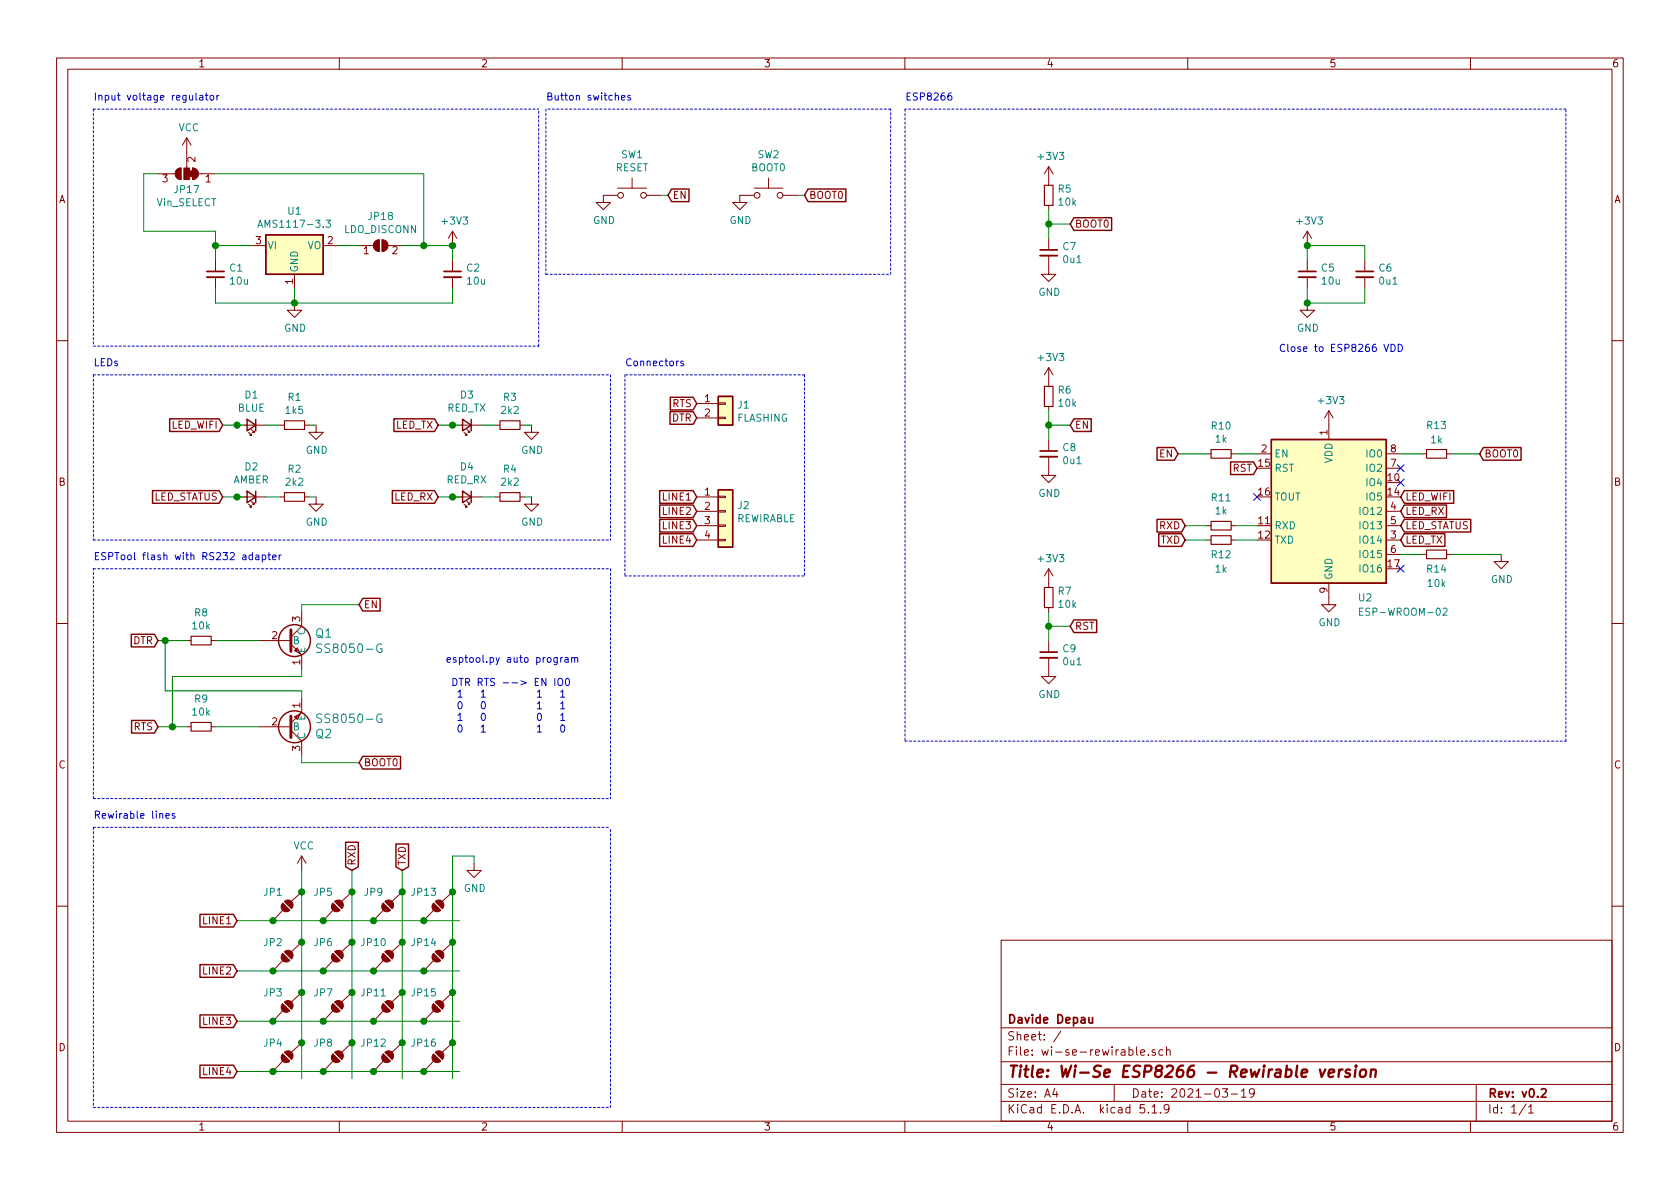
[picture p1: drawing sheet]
EESchema Schematic File Version 4
EELAYER 30 0
EELAYER END
$Descr A4 11693 8268
encoding utf-8
Sheet 1 1
Title "Wi-Se ESP8266 - Rewirable version"
Date "2021-03-19"
Rev "v0.2"
Comp "Davide Depau"
Comment1 ""
Comment2 ""
Comment3 ""
Comment4 ""
$EndDescr
$Comp
L RF_Module:ESP-WROOM-02 U2
U 1 1
P 9250 3550
F 0 "U2" H 9450 2950 50  0000 L CNN
F 1 "ESP-WROOM-02" H 9450 2850 50  0000 L CNN
F 2 "RF_Module:ESP-WROOM-02" H 9850 3000 50  0001 C CNN
F 3 "https://www.espressif.com/sites/default/files/documentation/0c-esp-wroom-02_datasheet_en.pdf" H 9300 5050 50  0001 C CNN
	1    9250 3550
	1    0    0    -1  
$EndComp
Text Notes 650  700  0    50   ~ 0
Input voltage regulator
Text GLabel 8200 3150 0    50   Input ~ 0
EN
Text Notes 3800 700  0    50   ~ 0
Button switches
Wire Notes Line
	5600 2600 4350 2600
Text GLabel 1550 2950 0    50   Input ~ 0
LED_WIFI
Wire Wire Line
	1550 2950 1650 2950
$Comp
L power:GND #PWR0109
U 1 1
P 2200 2950
F 0 "#PWR0109" H 2200 2700 50  0001 C CNN
F 1 "GND" H 2205 2777 50  0000 C CNN
F 2 "" H 2200 2950 50  0001 C CNN
F 3 "" H 2200 2950 50  0001 C CNN
	1    2200 2950
	1    0    0    -1  
$EndComp
Wire Wire Line
	2150 2950 2200 2950
$Comp
L Device:LED_Small D1
U 1 1
P 1750 2950
F 0 "D1" H 1750 2743 50  0000 C CNN
F 1 "BLUE" H 1750 2834 50  0000 C CNN
F 2 "LED_SMD:LED_0603_1608Metric_Pad1.05x0.95mm_HandSolder" V 1750 2950 50  0001 C CNN
F 3 "~" V 1750 2950 50  0001 C CNN
	1    1750 2950
	-1   0    0    1   
$EndComp
$Comp
L Device:R_Small R1
U 1 1
P 2050 2950
F 0 "R1" V 1854 2950 50  0000 C CNN
F 1 "1k5" V 1945 2950 50  0000 C CNN
F 2 "Resistor_SMD:R_0402_1005Metric" H 2050 2950 50  0001 C CNN
F 3 "~" H 2050 2950 50  0001 C CNN
F 4 "C25867" H 2050 2950 50  0001 C CNN "LCSC Part"
	1    2050 2950
	0    1    1    0   
$EndComp
Connection ~ 1650 2950
Wire Wire Line
	1650 2950 1700 2950
Wire Wire Line
	1850 2950 1950 2950
Text GLabel 1550 3450 0    50   Input ~ 0
LED_STATUS
Wire Wire Line
	1550 3450 1650 3450
$Comp
L power:GND #PWR0110
U 1 1
P 2200 3450
F 0 "#PWR0110" H 2200 3200 50  0001 C CNN
F 1 "GND" H 2205 3277 50  0000 C CNN
F 2 "" H 2200 3450 50  0001 C CNN
F 3 "" H 2200 3450 50  0001 C CNN
	1    2200 3450
	1    0    0    -1  
$EndComp
$Comp
L Device:LED_Small D2
U 1 1
P 1750 3450
F 0 "D2" H 1750 3243 50  0000 C CNN
F 1 "AMBER" H 1750 3334 50  0000 C CNN
F 2 "LED_SMD:LED_0603_1608Metric_Pad1.05x0.95mm_HandSolder" V 1750 3450 50  0001 C CNN
F 3 "~" V 1750 3450 50  0001 C CNN
	1    1750 3450
	-1   0    0    1   
$EndComp
$Comp
L Device:R_Small R2
U 1 1
P 2050 3450
F 0 "R2" V 1854 3450 50  0000 C CNN
F 1 "2k2" V 1945 3450 50  0000 C CNN
F 2 "Resistor_SMD:R_0402_1005Metric" H 2050 3450 50  0001 C CNN
F 3 "~" H 2050 3450 50  0001 C CNN
F 4 "C25879" H 2050 3450 50  0001 C CNN "LCSC Part"
	1    2050 3450
	0    1    1    0   
$EndComp
Connection ~ 1650 3450
Wire Wire Line
	1650 3450 1700 3450
Wire Wire Line
	1850 3450 1950 3450
Text GLabel 3050 2950 0    50   Input ~ 0
LED_TX
Wire Wire Line
	3050 2950 3150 2950
$Comp
L power:GND #PWR0111
U 1 1
P 3700 2950
F 0 "#PWR0111" H 3700 2700 50  0001 C CNN
F 1 "GND" H 3705 2777 50  0000 C CNN
F 2 "" H 3700 2950 50  0001 C CNN
F 3 "" H 3700 2950 50  0001 C CNN
	1    3700 2950
	1    0    0    -1  
$EndComp
Wire Wire Line
	3650 2950 3700 2950
$Comp
L Device:LED_Small D3
U 1 1
P 3250 2950
F 0 "D3" H 3250 2743 50  0000 C CNN
F 1 "RED_TX" H 3250 2834 50  0000 C CNN
F 2 "LED_SMD:LED_0603_1608Metric_Pad1.05x0.95mm_HandSolder" V 3250 2950 50  0001 C CNN
F 3 "~" V 3250 2950 50  0001 C CNN
	1    3250 2950
	-1   0    0    1   
$EndComp
$Comp
L Device:R_Small R3
U 1 1
P 3550 2950
F 0 "R3" V 3354 2950 50  0000 C CNN
F 1 "2k2" V 3445 2950 50  0000 C CNN
F 2 "Resistor_SMD:R_0402_1005Metric" H 3550 2950 50  0001 C CNN
F 3 "~" H 3550 2950 50  0001 C CNN
F 4 "C25879" H 3550 2950 50  0001 C CNN "LCSC Part"
	1    3550 2950
	0    1    1    0   
$EndComp
Connection ~ 3150 2950
Wire Wire Line
	3150 2950 3200 2950
Wire Wire Line
	3350 2950 3450 2950
Text GLabel 3050 3450 0    50   Input ~ 0
LED_RX
Wire Wire Line
	3050 3450 3150 3450
$Comp
L power:GND #PWR0112
U 1 1
P 3700 3450
F 0 "#PWR0112" H 3700 3200 50  0001 C CNN
F 1 "GND" H 3705 3277 50  0000 C CNN
F 2 "" H 3700 3450 50  0001 C CNN
F 3 "" H 3700 3450 50  0001 C CNN
	1    3700 3450
	1    0    0    -1  
$EndComp
Wire Wire Line
	3650 3450 3700 3450
$Comp
L Device:LED_Small D4
U 1 1
P 3250 3450
F 0 "D4" H 3250 3243 50  0000 C CNN
F 1 "RED_RX" H 3250 3334 50  0000 C CNN
F 2 "LED_SMD:LED_0603_1608Metric_Pad1.05x0.95mm_HandSolder" V 3250 3450 50  0001 C CNN
F 3 "~" V 3250 3450 50  0001 C CNN
	1    3250 3450
	-1   0    0    1   
$EndComp
$Comp
L Device:R_Small R4
U 1 1
P 3550 3450
F 0 "R4" V 3354 3450 50  0000 C CNN
F 1 "2k2" V 3445 3450 50  0000 C CNN
F 2 "Resistor_SMD:R_0402_1005Metric" H 3550 3450 50  0001 C CNN
F 3 "~" H 3550 3450 50  0001 C CNN
F 4 "C25879" H 3550 3450 50  0001 C CNN "LCSC Part"
	1    3550 3450
	0    1    1    0   
$EndComp
Connection ~ 3150 3450
Wire Wire Line
	3150 3450 3200 3450
Wire Wire Line
	3350 3450 3450 3450
Wire Notes Line
	650  2600 650  3750
Text Notes 650  2550 0    50   ~ 0
LEDs
Text GLabel 9750 3450 2    50   Input ~ 0
LED_WIFI
Text GLabel 9750 3650 2    50   Input ~ 0
LED_STATUS
NoConn ~ 9750 3350
NoConn ~ 8750 3450
$Comp
L power:GND #PWR0113
U 1 1
P 9250 4150
F 0 "#PWR0113" H 9250 3900 50  0001 C CNN
F 1 "GND" H 9255 3977 50  0000 C CNN
F 2 "" H 9250 4150 50  0001 C CNN
F 3 "" H 9250 4150 50  0001 C CNN
	1    9250 4150
	1    0    0    -1  
$EndComp
NoConn ~ 9750 3250
NoConn ~ 9750 3950
Text GLabel 8250 3750 0    50   Input ~ 0
TXD
Text GLabel 8250 3650 0    50   Input ~ 0
RXD
$Comp
L power:+3V3 #PWR0114
U 1 1
P 9250 2950
F 0 "#PWR0114" H 9250 2800 50  0001 C CNN
F 1 "+3V3" H 9265 3123 50  0000 C CNN
F 2 "" H 9250 2950 50  0001 C CNN
F 3 "" H 9250 2950 50  0001 C CNN
	1    9250 2950
	1    0    0    -1  
$EndComp
Connection ~ 9100 1700
$Comp
L power:+3V3 #PWR0115
U 1 1
P 9100 1700
F 0 "#PWR0115" H 9100 1550 50  0001 C CNN
F 1 "+3V3" H 9115 1873 50  0000 C CNN
F 2 "" H 9100 1700 50  0001 C CNN
F 3 "" H 9100 1700 50  0001 C CNN
	1    9100 1700
	1    0    0    -1  
$EndComp
$Comp
L power:GND #PWR0116
U 1 1
P 9100 2100
F 0 "#PWR0116" H 9100 1850 50  0001 C CNN
F 1 "GND" H 9105 1927 50  0000 C CNN
F 2 "" H 9100 2100 50  0001 C CNN
F 3 "" H 9100 2100 50  0001 C CNN
	1    9100 2100
	1    0    0    -1  
$EndComp
Wire Wire Line
	9500 2000 9500 2100
Wire Wire Line
	9100 1800 9100 1700
Wire Wire Line
	9500 1700 9500 1800
Wire Wire Line
	9100 1700 9500 1700
$Comp
L Device:C_Small C5
U 1 1
P 9100 1900
F 0 "C5" H 9192 1946 50  0000 L CNN
F 1 "10u" H 9192 1855 50  0000 L CNN
F 2 "Capacitor_SMD:C_1206_3216Metric" H 9100 1900 50  0001 C CNN
F 3 "~" H 9100 1900 50  0001 C CNN
F 4 "C13585" H 9100 1900 50  0001 C CNN "LCSC Part"
	1    9100 1900
	1    0    0    -1  
$EndComp
$Comp
L Device:C_Small C6
U 1 1
P 9500 1900
F 0 "C6" H 9592 1946 50  0000 L CNN
F 1 "0u1" H 9592 1855 50  0000 L CNN
F 2 "Capacitor_SMD:C_0603_1608Metric" H 9500 1900 50  0001 C CNN
F 3 "~" H 9500 1900 50  0001 C CNN
F 4 "C14663" H 9500 1900 50  0001 C CNN "LCSC Part"
	1    9500 1900
	1    0    0    -1  
$EndComp
Wire Notes Line
	6300 750  6300 5150
Wire Notes Line
	6300 5150 10900 5150
Wire Notes Line
	10900 5150 10900 750 
Wire Notes Line
	10900 750  6300 750 
Text Notes 6300 700  0    50   ~ 0
ESP8266
Wire Wire Line
	9100 2000 9100 2100
Wire Wire Line
	9100 2100 9500 2100
Connection ~ 9100 2100
Text GLabel 10300 3150 2    50   Input ~ 0
BOOT0
Text GLabel 8750 3250 0    50   Input ~ 0
RST
$Comp
L Device:R_Small R5
U 1 1
P 7300 1350
F 0 "R5" H 7359 1396 50  0000 L CNN
F 1 "10k" H 7359 1305 50  0000 L CNN
F 2 "Resistor_SMD:R_0402_1005Metric" H 7300 1350 50  0001 C CNN
F 3 "~" H 7300 1350 50  0001 C CNN
F 4 "C25744" H 7300 1350 50  0001 C CNN "LCSC Part"
	1    7300 1350
	1    0    0    -1  
$EndComp
$Comp
L Device:R_Small R6
U 1 1
P 7300 2750
F 0 "R6" H 7359 2796 50  0000 L CNN
F 1 "10k" H 7359 2705 50  0000 L CNN
F 2 "Resistor_SMD:R_0402_1005Metric" H 7300 2750 50  0001 C CNN
F 3 "~" H 7300 2750 50  0001 C CNN
F 4 "C25744" H 7300 2750 50  0001 C CNN "LCSC Part"
	1    7300 2750
	1    0    0    -1  
$EndComp
$Comp
L Device:R_Small R7
U 1 1
P 7300 4150
F 0 "R7" H 7359 4196 50  0000 L CNN
F 1 "10k" H 7359 4105 50  0000 L CNN
F 2 "Resistor_SMD:R_0402_1005Metric" H 7300 4150 50  0001 C CNN
F 3 "~" H 7300 4150 50  0001 C CNN
F 4 "C25744" H 7300 4150 50  0001 C CNN "LCSC Part"
	1    7300 4150
	1    0    0    -1  
$EndComp
$Comp
L power:+3V3 #PWR0105
U 1 1
P 7300 1250
F 0 "#PWR0105" H 7300 1100 50  0001 C CNN
F 1 "+3V3" H 7315 1423 50  0000 C CNN
F 2 "" H 7300 1250 50  0001 C CNN
F 3 "" H 7300 1250 50  0001 C CNN
	1    7300 1250
	1    0    0    -1  
$EndComp
$Comp
L power:+3V3 #PWR0117
U 1 1
P 7300 2650
F 0 "#PWR0117" H 7300 2500 50  0001 C CNN
F 1 "+3V3" H 7315 2823 50  0000 C CNN
F 2 "" H 7300 2650 50  0001 C CNN
F 3 "" H 7300 2650 50  0001 C CNN
	1    7300 2650
	1    0    0    -1  
$EndComp
$Comp
L power:+3V3 #PWR0118
U 1 1
P 7300 4050
F 0 "#PWR0118" H 7300 3900 50  0001 C CNN
F 1 "+3V3" H 7315 4223 50  0000 C CNN
F 2 "" H 7300 4050 50  0001 C CNN
F 3 "" H 7300 4050 50  0001 C CNN
	1    7300 4050
	1    0    0    -1  
$EndComp
Text GLabel 7450 1550 2    50   Input ~ 0
BOOT0
Text GLabel 7450 2950 2    50   Input ~ 0
EN
Text GLabel 7450 4350 2    50   Input ~ 0
RST
$Comp
L Device:C_Small C7
U 1 1
P 7300 1750
F 0 "C7" H 7392 1796 50  0000 L CNN
F 1 "0u1" H 7392 1705 50  0000 L CNN
F 2 "Capacitor_SMD:C_0402_1005Metric" H 7300 1750 50  0001 C CNN
F 3 "~" H 7300 1750 50  0001 C CNN
F 4 "C1525" H 7300 1750 50  0001 C CNN "LCSC Part"
	1    7300 1750
	1    0    0    -1  
$EndComp
$Comp
L Device:C_Small C8
U 1 1
P 7300 3150
F 0 "C8" H 7392 3196 50  0000 L CNN
F 1 "0u1" H 7392 3105 50  0000 L CNN
F 2 "Capacitor_SMD:C_0402_1005Metric" H 7300 3150 50  0001 C CNN
F 3 "~" H 7300 3150 50  0001 C CNN
F 4 "C1525" H 7300 3150 50  0001 C CNN "LCSC Part"
	1    7300 3150
	1    0    0    -1  
$EndComp
$Comp
L Device:C_Small C9
U 1 1
P 7300 4550
F 0 "C9" H 7392 4596 50  0000 L CNN
F 1 "0u1" H 7392 4505 50  0000 L CNN
F 2 "Capacitor_SMD:C_0402_1005Metric" H 7300 4550 50  0001 C CNN
F 3 "~" H 7300 4550 50  0001 C CNN
F 4 "C1525" H 7300 4550 50  0001 C CNN "LCSC Part"
	1    7300 4550
	1    0    0    -1  
$EndComp
Wire Wire Line
	7300 1450 7300 1550
Wire Wire Line
	7300 1550 7450 1550
Wire Wire Line
	7300 1650 7300 1550
Connection ~ 7300 1550
$Comp
L power:GND #PWR0119
U 1 1
P 7300 1850
F 0 "#PWR0119" H 7300 1600 50  0001 C CNN
F 1 "GND" H 7305 1677 50  0000 C CNN
F 2 "" H 7300 1850 50  0001 C CNN
F 3 "" H 7300 1850 50  0001 C CNN
	1    7300 1850
	1    0    0    -1  
$EndComp
$Comp
L power:GND #PWR0120
U 1 1
P 7300 3250
F 0 "#PWR0120" H 7300 3000 50  0001 C CNN
F 1 "GND" H 7305 3077 50  0000 C CNN
F 2 "" H 7300 3250 50  0001 C CNN
F 3 "" H 7300 3250 50  0001 C CNN
	1    7300 3250
	1    0    0    -1  
$EndComp
$Comp
L power:GND #PWR0121
U 1 1
P 7300 4650
F 0 "#PWR0121" H 7300 4400 50  0001 C CNN
F 1 "GND" H 7305 4477 50  0000 C CNN
F 2 "" H 7300 4650 50  0001 C CNN
F 3 "" H 7300 4650 50  0001 C CNN
	1    7300 4650
	1    0    0    -1  
$EndComp
Wire Wire Line
	7300 4250 7300 4350
Wire Wire Line
	7300 4350 7450 4350
Connection ~ 7300 4350
Wire Wire Line
	7300 4350 7300 4450
Wire Wire Line
	7300 2850 7300 2950
Wire Wire Line
	7300 2950 7450 2950
Connection ~ 7300 2950
Wire Wire Line
	7300 2950 7300 3050
Wire Wire Line
	2150 3450 2200 3450
Text Notes 4350 2550 0    50   ~ 0
Connectors
$Comp
L Device:R_Small R11
U 1 1
P 8500 3650
F 0 "R11" V 8304 3650 50  0000 C CNN
F 1 "1k" V 8395 3650 50  0000 C CNN
F 2 "Resistor_SMD:R_0402_1005Metric" H 8500 3650 50  0001 C CNN
F 3 "~" H 8500 3650 50  0001 C CNN
F 4 "C11702" H 8500 3650 50  0001 C CNN "LCSC Part"
	1    8500 3650
	0    1    1    0   
$EndComp
$Comp
L Device:R_Small R12
U 1 1
P 8500 3750
F 0 "R12" V 8600 3750 50  0000 C CNN
F 1 "1k" V 8700 3750 50  0000 C CNN
F 2 "Resistor_SMD:R_0402_1005Metric" H 8500 3750 50  0001 C CNN
F 3 "~" H 8500 3750 50  0001 C CNN
F 4 "C11702" H 8500 3750 50  0001 C CNN "LCSC Part"
	1    8500 3750
	0    1    1    0   
$EndComp
Wire Wire Line
	8250 3650 8400 3650
Wire Wire Line
	8250 3750 8400 3750
Wire Wire Line
	8600 3650 8750 3650
Wire Wire Line
	8600 3750 8750 3750
$Comp
L Device:R_Small R10
U 1 1
P 8500 3150
F 0 "R10" V 8304 3150 50  0000 C CNN
F 1 "1k" V 8395 3150 50  0000 C CNN
F 2 "Resistor_SMD:R_0402_1005Metric" H 8500 3150 50  0001 C CNN
F 3 "~" H 8500 3150 50  0001 C CNN
F 4 "C11702" H 8500 3150 50  0001 C CNN "LCSC Part"
	1    8500 3150
	0    1    1    0   
$EndComp
Wire Wire Line
	8200 3150 8400 3150
Wire Wire Line
	8600 3150 8750 3150
$Comp
L Device:R_Small R13
U 1 1
P 10000 3150
F 0 "R13" V 9800 3150 50  0000 C CNN
F 1 "1k" V 9900 3150 50  0000 C CNN
F 2 "Resistor_SMD:R_0402_1005Metric" H 10000 3150 50  0001 C CNN
F 3 "~" H 10000 3150 50  0001 C CNN
F 4 "C11702" H 10000 3150 50  0001 C CNN "LCSC Part"
	1    10000 3150
	0    1    1    0   
$EndComp
Wire Wire Line
	9750 3150 9900 3150
Wire Wire Line
	10100 3150 10300 3150
$Comp
L Connector_Generic:Conn_01x04 J2
U 1 1
P 5050 3550
F 0 "J2" H 5130 3592 50  0000 L CNN
F 1 "REWIRABLE" H 5130 3501 50  0000 L CNN
F 2 "Connector_PinSocket_2.54mm:PinSocket_1x04_P2.54mm_Vertical" H 5050 3550 50  0001 C CNN
F 3 "~" H 5050 3550 50  0001 C CNN
	1    5050 3550
	1    0    0    -1  
$EndComp
Text GLabel 4850 2900 0    50   Input ~ 0
DTR
Wire Notes Line
	4350 4000 5600 4000
Wire Notes Line
	4350 2600 4350 4000
Wire Notes Line
	5600 2600 5600 4000
Text GLabel 1100 4450 0    50   Input ~ 0
DTR
Text GLabel 1100 5050 0    50   Input ~ 0
RTS
$Comp
L Device:R_Small R8
U 1 1
P 1400 4450
F 0 "R8" V 1204 4450 50  0000 C CNN
F 1 "10k" V 1295 4450 50  0000 C CNN
F 2 "Resistor_SMD:R_0402_1005Metric" H 1400 4450 50  0001 C CNN
F 3 "~" H 1400 4450 50  0001 C CNN
F 4 "C25744" H 1400 4450 50  0001 C CNN "LCSC Part"
	1    1400 4450
	0    1    1    0   
$EndComp
$Comp
L Device:R_Small R9
U 1 1
P 1400 5050
F 0 "R9" V 1204 5050 50  0000 C CNN
F 1 "10k" V 1295 5050 50  0000 C CNN
F 2 "Resistor_SMD:R_0402_1005Metric" H 1400 5050 50  0001 C CNN
F 3 "~" H 1400 5050 50  0001 C CNN
F 4 "C25744" H 1400 5050 50  0001 C CNN "LCSC Part"
	1    1400 5050
	0    1    1    0   
$EndComp
$Comp
L SS8050-G:SS8050-G Q1
U 1 1
P 2000 4450
F 0 "Q1" H 2191 4503 60  0000 L CNN
F 1 "SS8050-G" H 2191 4397 60  0000 L CNN
F 2 "SS8050-G:SS8050-G" H 2250 4350 60  0001 L CNN
F 3 "" H 1900 4450 60  0000 C CNN
F 4 "C2150" H 2000 4450 50  0001 C CNN "LCSC Part"
	1    2000 4450
	1    0    0    -1  
$EndComp
Wire Wire Line
	1100 5050 1200 5050
Wire Wire Line
	1200 5050 1200 4700
Wire Wire Line
	1200 4700 2100 4700
Wire Wire Line
	2100 4700 2100 4650
Connection ~ 1200 5050
Wire Wire Line
	1200 5050 1300 5050
Wire Wire Line
	1100 4450 1150 4450
Wire Wire Line
	1150 4450 1150 4800
Wire Wire Line
	1150 4800 2100 4800
Wire Wire Line
	2100 4800 2100 4850
Connection ~ 1150 4450
Wire Wire Line
	1150 4450 1300 4450
Wire Wire Line
	1500 4450 1800 4450
Wire Wire Line
	1500 5050 1800 5050
Wire Wire Line
	2100 4250 2100 4200
Wire Wire Line
	2100 4200 2500 4200
Wire Wire Line
	2100 5250 2100 5300
Wire Wire Line
	2100 5300 2500 5300
Text GLabel 2500 4200 2    50   Input ~ 0
EN
Text GLabel 2500 5300 2    50   Input ~ 0
BOOT0
Text Notes 650  3900 0    50   ~ 0
ESPTool flash with RS232 adapter
Wire Notes Line
	650  5550 650  3950
Text Notes 3100 5100 0    50   ~ 0
esptool.py auto program\n\n DTR RTS --> EN IO0\n  1   1         1   1\n  0   0         1   1\n  1   0         0   1\n  0   1         1   0
Wire Notes Line
	4250 3950 4250 5550
Wire Notes Line
	650  3950 4250 3950
Wire Notes Line
	650  5550 4250 5550
Wire Notes Line
	4250 2600 4250 3750
Wire Notes Line
	650  3750 4250 3750
Wire Notes Line
	650  2600 4250 2600
Text Notes 8900 2450 0    50   ~ 0
Close to ESP8266 VDD
Text GLabel 9750 3750 2    50   Input ~ 0
LED_TX
Text GLabel 9750 3550 2    50   Input ~ 0
LED_RX
$Comp
L SS8050-G:SS8050-G Q2
U 1 1
P 2000 5050
F 0 "Q2" H 2191 5103 60  0000 L CNN
F 1 "SS8050-G" H 2191 4997 60  0000 L CNN
F 2 "SS8050-G:SS8050-G" H 2250 4950 60  0001 L CNN
F 3 "" H 1900 5050 60  0000 C CNN
F 4 "C2150" H 2000 5050 50  0001 C CNN "LCSC Part"
	1    2000 5050
	1    0    0    1   
$EndComp
$Comp
L Connector_Generic:Conn_01x02 J1
U 1 1
P 5050 2800
F 0 "J1" H 5130 2792 50  0000 L CNN
F 1 "FLASHING" H 5130 2701 50  0000 L CNN
F 2 "Connector_PinSocket_2.54mm:PinSocket_1x02_P2.54mm_Vertical" H 5050 2800 50  0001 C CNN
F 3 "~" H 5050 2800 50  0001 C CNN
	1    5050 2800
	1    0    0    -1  
$EndComp
Text GLabel 4850 2800 0    50   Input ~ 0
RTS
Text GLabel 4850 3450 0    50   Input ~ 0
LINE1
Text GLabel 4850 3550 0    50   Input ~ 0
LINE2
Text GLabel 4850 3650 0    50   Input ~ 0
LINE3
Text GLabel 4850 3750 0    50   Input ~ 0
LINE4
$Comp
L solder_jumper_45:SolderJumper_2_Open_45 JP1
U 1 1
P 2000 6300
F 0 "JP1" H 1900 6400 50  0000 C CNN
F 1 "SolderJumper_2_Open_45" H 2000 6490 50  0001 C CNN
F 2 "Jumper:SolderJumper-2_P1.3mm_Open_RoundedPad1.0x1.5mm" H 1995 6185 50  0001 C CNN
F 3 "~" H 1995 6185 50  0001 C CNN
	1    2000 6300
	1    0    0    -1  
$EndComp
Text GLabel 1650 6400 0    50   Input ~ 0
LINE1
Text GLabel 1650 6750 0    50   Input ~ 0
LINE2
Text GLabel 1650 7100 0    50   Input ~ 0
LINE3
Text GLabel 1650 7450 0    50   Input ~ 0
LINE4
$Comp
L power:VCC #PWR0107
U 1 1
P 2100 6050
F 0 "#PWR0107" H 2100 5900 50  0001 C CNN
F 1 "VCC" H 2115 6223 50  0000 C CNN
F 2 "" H 2100 6050 50  0001 C CNN
F 3 "" H 2100 6050 50  0001 C CNN
	1    2100 6050
	1    0    0    -1  
$EndComp
Connection ~ 2100 6200
Wire Wire Line
	1650 6400 1900 6400
Connection ~ 1900 6400
Wire Wire Line
	1900 6400 2250 6400
$Comp
L solder_jumper_45:SolderJumper_2_Open_45 JP5
U 1 1
P 2350 6300
F 0 "JP5" H 2250 6400 50  0000 C CNN
F 1 "SolderJumper_2_Open_45" H 2350 6490 50  0001 C CNN
F 2 "Jumper:SolderJumper-2_P1.3mm_Open_RoundedPad1.0x1.5mm" H 2345 6185 50  0001 C CNN
F 3 "~" H 2345 6185 50  0001 C CNN
	1    2350 6300
	1    0    0    -1  
$EndComp
Connection ~ 2250 6400
$Comp
L solder_jumper_45:SolderJumper_2_Open_45 JP9
U 1 1
P 2700 6300
F 0 "JP9" H 2600 6400 50  0000 C CNN
F 1 "SolderJumper_2_Open_45" H 2700 6490 50  0001 C CNN
F 2 "Jumper:SolderJumper-2_P1.3mm_Open_RoundedPad1.0x1.5mm" H 2695 6185 50  0001 C CNN
F 3 "~" H 2695 6185 50  0001 C CNN
	1    2700 6300
	1    0    0    -1  
$EndComp
Wire Wire Line
	2250 6400 2600 6400
Connection ~ 2450 6200
Connection ~ 2600 6400
Connection ~ 2800 6200
$Comp
L solder_jumper_45:SolderJumper_2_Open_45 JP13
U 1 1
P 3050 6300
F 0 "JP13" H 2950 6400 50  0000 C CNN
F 1 "SolderJumper_2_Open_45" H 3050 6490 50  0001 C CNN
F 2 "Jumper:SolderJumper-2_P1.3mm_Open_RoundedPad1.0x1.5mm" H 3045 6185 50  0001 C CNN
F 3 "~" H 3045 6185 50  0001 C CNN
	1    3050 6300
	1    0    0    -1  
$EndComp
Wire Wire Line
	1650 6750 1900 6750
Wire Wire Line
	2100 6200 2100 6550
Wire Wire Line
	2450 6200 2450 6550
Wire Wire Line
	2800 6200 2800 6550
Wire Wire Line
	3150 6200 3150 6550
Wire Wire Line
	1650 7100 1900 7100
Wire Wire Line
	1650 7450 1900 7450
$Comp
L solder_jumper_45:SolderJumper_2_Open_45 JP2
U 1 1
P 2000 6650
F 0 "JP2" H 1900 6750 50  0000 C CNN
F 1 "SolderJumper_2_Open_45" H 2000 6840 50  0001 C CNN
F 2 "Jumper:SolderJumper-2_P1.3mm_Open_RoundedPad1.0x1.5mm" H 1995 6535 50  0001 C CNN
F 3 "~" H 1995 6535 50  0001 C CNN
	1    2000 6650
	1    0    0    -1  
$EndComp
Connection ~ 1900 6750
Wire Wire Line
	1900 6750 2250 6750
Connection ~ 2100 6550
Wire Wire Line
	2100 6550 2100 6900
$Comp
L solder_jumper_45:SolderJumper_2_Open_45 JP6
U 1 1
P 2350 6650
F 0 "JP6" H 2250 6750 50  0000 C CNN
F 1 "SolderJumper_2_Open_45" H 2350 6840 50  0001 C CNN
F 2 "Jumper:SolderJumper-2_P1.3mm_Open_RoundedPad1.0x1.5mm" H 2345 6535 50  0001 C CNN
F 3 "~" H 2345 6535 50  0001 C CNN
	1    2350 6650
	1    0    0    -1  
$EndComp
Connection ~ 2250 6750
Wire Wire Line
	2250 6750 2600 6750
Connection ~ 2450 6550
Wire Wire Line
	2450 6550 2450 6900
$Comp
L solder_jumper_45:SolderJumper_2_Open_45 JP10
U 1 1
P 2700 6650
F 0 "JP10" H 2600 6750 50  0000 C CNN
F 1 "SolderJumper_2_Open_45" H 2700 6840 50  0001 C CNN
F 2 "Jumper:SolderJumper-2_P1.3mm_Open_RoundedPad1.0x1.5mm" H 2695 6535 50  0001 C CNN
F 3 "~" H 2695 6535 50  0001 C CNN
	1    2700 6650
	1    0    0    -1  
$EndComp
Connection ~ 2600 6750
Wire Wire Line
	2600 6750 2950 6750
Connection ~ 2800 6550
Wire Wire Line
	2800 6550 2800 6900
$Comp
L solder_jumper_45:SolderJumper_2_Open_45 JP14
U 1 1
P 3050 6650
F 0 "JP14" H 2950 6750 50  0000 C CNN
F 1 "SolderJumper_2_Open_45" H 3050 6840 50  0001 C CNN
F 2 "Jumper:SolderJumper-2_P1.3mm_Open_RoundedPad1.0x1.5mm" H 3045 6535 50  0001 C CNN
F 3 "~" H 3045 6535 50  0001 C CNN
	1    3050 6650
	1    0    0    -1  
$EndComp
Connection ~ 2950 6750
Wire Wire Line
	2950 6750 3200 6750
Connection ~ 3150 6550
Wire Wire Line
	3150 6550 3150 6900
$Comp
L solder_jumper_45:SolderJumper_2_Open_45 JP3
U 1 1
P 2000 7000
F 0 "JP3" H 1900 7100 50  0000 C CNN
F 1 "SolderJumper_2_Open_45" H 2000 7190 50  0001 C CNN
F 2 "Jumper:SolderJumper-2_P1.3mm_Open_RoundedPad1.0x1.5mm" H 1995 6885 50  0001 C CNN
F 3 "~" H 1995 6885 50  0001 C CNN
	1    2000 7000
	1    0    0    -1  
$EndComp
Connection ~ 1900 7100
Wire Wire Line
	1900 7100 2250 7100
Connection ~ 2100 6900
Wire Wire Line
	2100 6900 2100 7250
$Comp
L solder_jumper_45:SolderJumper_2_Open_45 JP7
U 1 1
P 2350 7000
F 0 "JP7" H 2250 7100 50  0000 C CNN
F 1 "SolderJumper_2_Open_45" H 2350 7190 50  0001 C CNN
F 2 "Jumper:SolderJumper-2_P1.3mm_Open_RoundedPad1.0x1.5mm" H 2345 6885 50  0001 C CNN
F 3 "~" H 2345 6885 50  0001 C CNN
	1    2350 7000
	1    0    0    -1  
$EndComp
Connection ~ 2250 7100
Wire Wire Line
	2250 7100 2600 7100
Connection ~ 2450 6900
Wire Wire Line
	2450 6900 2450 7250
$Comp
L solder_jumper_45:SolderJumper_2_Open_45 JP11
U 1 1
P 2700 7000
F 0 "JP11" H 2600 7100 50  0000 C CNN
F 1 "SolderJumper_2_Open_45" H 2700 7190 50  0001 C CNN
F 2 "Jumper:SolderJumper-2_P1.3mm_Open_RoundedPad1.0x1.5mm" H 2695 6885 50  0001 C CNN
F 3 "~" H 2695 6885 50  0001 C CNN
	1    2700 7000
	1    0    0    -1  
$EndComp
Connection ~ 2600 7100
Wire Wire Line
	2600 7100 2950 7100
Connection ~ 2800 6900
Wire Wire Line
	2800 6900 2800 7250
$Comp
L solder_jumper_45:SolderJumper_2_Open_45 JP15
U 1 1
P 3050 7000
F 0 "JP15" H 2950 7100 50  0000 C CNN
F 1 "SolderJumper_2_Open_45" H 3050 7190 50  0001 C CNN
F 2 "Jumper:SolderJumper-2_P1.3mm_Open_RoundedPad1.0x1.5mm" H 3045 6885 50  0001 C CNN
F 3 "~" H 3045 6885 50  0001 C CNN
	1    3050 7000
	1    0    0    -1  
$EndComp
Connection ~ 2950 7100
Wire Wire Line
	2950 7100 3200 7100
Connection ~ 3150 6900
Wire Wire Line
	3150 6900 3150 7250
$Comp
L solder_jumper_45:SolderJumper_2_Open_45 JP16
U 1 1
P 3050 7350
F 0 "JP16" H 2950 7450 50  0000 C CNN
F 1 "SolderJumper_2_Open_45" H 3050 7540 50  0001 C CNN
F 2 "Jumper:SolderJumper-2_P1.3mm_Open_RoundedPad1.0x1.5mm" H 3045 7235 50  0001 C CNN
F 3 "~" H 3045 7235 50  0001 C CNN
	1    3050 7350
	1    0    0    -1  
$EndComp
Connection ~ 2950 7450
Wire Wire Line
	2950 7450 3200 7450
Connection ~ 3150 7250
Wire Wire Line
	3150 7250 3150 7500
$Comp
L solder_jumper_45:SolderJumper_2_Open_45 JP12
U 1 1
P 2700 7350
F 0 "JP12" H 2600 7450 50  0000 C CNN
F 1 "SolderJumper_2_Open_45" H 2700 7540 50  0001 C CNN
F 2 "Jumper:SolderJumper-2_P1.3mm_Open_RoundedPad1.0x1.5mm" H 2695 7235 50  0001 C CNN
F 3 "~" H 2695 7235 50  0001 C CNN
	1    2700 7350
	1    0    0    -1  
$EndComp
Connection ~ 2600 7450
Wire Wire Line
	2600 7450 2950 7450
Connection ~ 2800 7250
Wire Wire Line
	2800 7250 2800 7500
$Comp
L solder_jumper_45:SolderJumper_2_Open_45 JP8
U 1 1
P 2350 7350
F 0 "JP8" H 2250 7450 50  0000 C CNN
F 1 "SolderJumper_2_Open_45" H 2350 7540 50  0001 C CNN
F 2 "Jumper:SolderJumper-2_P1.3mm_Open_RoundedPad1.0x1.5mm" H 2345 7235 50  0001 C CNN
F 3 "~" H 2345 7235 50  0001 C CNN
	1    2350 7350
	1    0    0    -1  
$EndComp
Connection ~ 2250 7450
Wire Wire Line
	2250 7450 2600 7450
Connection ~ 2450 7250
Wire Wire Line
	2450 7250 2450 7500
$Comp
L solder_jumper_45:SolderJumper_2_Open_45 JP4
U 1 1
P 2000 7350
F 0 "JP4" H 1900 7450 50  0000 C CNN
F 1 "SolderJumper_2_Open_45" H 2000 7540 50  0001 C CNN
F 2 "Jumper:SolderJumper-2_P1.3mm_Open_RoundedPad1.0x1.5mm" H 1995 7235 50  0001 C CNN
F 3 "~" H 1995 7235 50  0001 C CNN
	1    2000 7350
	1    0    0    -1  
$EndComp
Connection ~ 1900 7450
Wire Wire Line
	1900 7450 2250 7450
Connection ~ 2100 7250
Wire Wire Line
	2100 7250 2100 7500
Wire Wire Line
	2450 6050 2450 6200
Wire Wire Line
	2800 6050 2800 6200
Wire Wire Line
	2100 6050 2100 6200
$Comp
L power:GND #PWR0108
U 1 1
P 3300 6000
F 0 "#PWR0108" H 3300 5750 50  0001 C CNN
F 1 "GND" H 3305 5827 50  0000 C CNN
F 2 "" H 3300 6000 50  0001 C CNN
F 3 "" H 3300 6000 50  0001 C CNN
	1    3300 6000
	1    0    0    -1  
$EndComp
Wire Wire Line
	2600 6400 2950 6400
Connection ~ 2950 6400
Wire Wire Line
	2950 6400 3200 6400
Text GLabel 2800 6050 1    50   Input ~ 0
TXD
Text GLabel 2450 6050 1    50   Input ~ 0
RXD
Wire Wire Line
	3150 6200 3150 5950
Wire Wire Line
	3150 5950 3300 5950
Wire Wire Line
	3300 5950 3300 6000
Connection ~ 3150 6200
Text Notes 650  5700 0    50   ~ 0
Rewirable lines
Wire Notes Line
	650  5750 4250 5750
Wire Notes Line
	650  2400 3750 2400
Wire Notes Line
	3750 2400 3750 750 
Wire Notes Line
	650  750  3750 750 
Wire Notes Line
	650  750  650  2400
Wire Notes Line
	6200 750  3800 750 
Wire Notes Line
	650  5750 650  7700
Wire Notes Line
	650  7700 4250 7700
Wire Notes Line
	4250 7700 4250 5750
Wire Notes Line
	6200 1900 6200 750 
Wire Notes Line
	3800 750  3800 1900
Wire Notes Line
	3800 1900 6200 1900
Wire Wire Line
	4600 1350 4650 1350
$Comp
L Switch:SW_Push SW1
U 1 1
P 4400 1350
F 0 "SW1" H 4400 1635 50  0000 C CNN
F 1 "RESET" H 4400 1544 50  0000 C CNN
F 2 "aliexpress-switch:Tactile_Push_Button_SMD_3x3x1.5mm.kicad_mod" H 4400 1550 50  0001 C CNN
F 3 "~" H 4400 1550 50  0001 C CNN
	1    4400 1350
	1    0    0    -1  
$EndComp
$Comp
L power:GND #PWR0104
U 1 1
P 4200 1350
F 0 "#PWR0104" H 4200 1100 50  0001 C CNN
F 1 "GND" H 4205 1177 50  0000 C CNN
F 2 "" H 4200 1350 50  0001 C CNN
F 3 "" H 4200 1350 50  0001 C CNN
	1    4200 1350
	1    0    0    -1  
$EndComp
Text GLabel 4650 1350 2    50   Input ~ 0
EN
Wire Wire Line
	5550 1350 5600 1350
$Comp
L Switch:SW_Push SW2
U 1 1
P 5350 1350
F 0 "SW2" H 5350 1635 50  0000 C CNN
F 1 "BOOT0" H 5350 1544 50  0000 C CNN
F 2 "aliexpress-switch:Tactile_Push_Button_SMD_3x3x1.5mm.kicad_mod" H 5350 1550 50  0001 C CNN
F 3 "~" H 5350 1550 50  0001 C CNN
	1    5350 1350
	1    0    0    -1  
$EndComp
$Comp
L power:GND #PWR0106
U 1 1
P 5150 1350
F 0 "#PWR0106" H 5150 1100 50  0001 C CNN
F 1 "GND" H 5155 1177 50  0000 C CNN
F 2 "" H 5150 1350 50  0001 C CNN
F 3 "" H 5150 1350 50  0001 C CNN
	1    5150 1350
	1    0    0    -1  
$EndComp
Text GLabel 5600 1350 2    50   Input ~ 0
BOOT0
$Comp
L Regulator_Linear:AMS1117-3.3 U1
U 1 1
P 2050 1700
F 0 "U1" H 2050 1942 50  0000 C CNN
F 1 "AMS1117-3.3" H 2050 1851 50  0000 C CNN
F 2 "Package_TO_SOT_SMD:SOT-223-3_TabPin2" H 2050 1900 50  0001 C CNN
F 3 "http://www.advanced-monolithic.com/pdf/ds1117.pdf" H 2150 1450 50  0001 C CNN
F 4 "C6186" H 2050 1700 50  0001 C CNN "LCSC Part"
	1    2050 1700
	1    0    0    -1  
$EndComp
$Comp
L Device:C_Small C1
U 1 1
P 1500 1900
F 0 "C1" H 1592 1946 50  0000 L CNN
F 1 "10u" H 1592 1855 50  0000 L CNN
F 2 "Capacitor_SMD:C_1206_3216Metric_Pad1.33x1.80mm_HandSolder" H 1500 1900 50  0001 C CNN
F 3 "~" H 1500 1900 50  0001 C CNN
F 4 "C13585" H 1500 1900 50  0001 C CNN "LCSC Part"
	1    1500 1900
	1    0    0    -1  
$EndComp
$Comp
L Device:C_Small C2
U 1 1
P 3150 1900
F 0 "C2" H 3242 1946 50  0000 L CNN
F 1 "10u" H 3242 1855 50  0000 L CNN
F 2 "Capacitor_SMD:C_1206_3216Metric" H 3150 1900 50  0001 C CNN
F 3 "~" H 3150 1900 50  0001 C CNN
F 4 "C13585" H 3150 1900 50  0001 C CNN "LCSC Part"
	1    3150 1900
	1    0    0    -1  
$EndComp
Wire Wire Line
	1500 2000 1500 2100
Wire Wire Line
	1500 2100 2050 2100
Wire Wire Line
	2050 2100 2050 2000
Wire Wire Line
	3150 2100 3150 2000
Connection ~ 2050 2100
Wire Wire Line
	3150 1700 2950 1700
Wire Wire Line
	3150 1800 3150 1700
$Comp
L power:VCC #PWR0101
U 1 1
P 1300 1050
F 0 "#PWR0101" H 1300 900 50  0001 C CNN
F 1 "VCC" H 1315 1223 50  0000 C CNN
F 2 "" H 1300 1050 50  0001 C CNN
F 3 "" H 1300 1050 50  0001 C CNN
	1    1300 1050
	1    0    0    -1  
$EndComp
Connection ~ 3150 1700
$Comp
L power:+3V3 #PWR0102
U 1 1
P 3150 1700
F 0 "#PWR0102" H 3150 1550 50  0001 C CNN
F 1 "+3V3" H 3165 1873 50  0000 C CNN
F 2 "" H 3150 1700 50  0001 C CNN
F 3 "" H 3150 1700 50  0001 C CNN
	1    3150 1700
	1    0    0    -1  
$EndComp
$Comp
L power:GND #PWR0103
U 1 1
P 2050 2100
F 0 "#PWR0103" H 2050 1850 50  0001 C CNN
F 1 "GND" H 2055 1927 50  0000 C CNN
F 2 "" H 2050 2100 50  0001 C CNN
F 3 "" H 2050 2100 50  0001 C CNN
	1    2050 2100
	1    0    0    -1  
$EndComp
Wire Wire Line
	1500 1700 1500 1800
Wire Wire Line
	1500 1700 1750 1700
Wire Wire Line
	2950 1200 2950 1700
Wire Wire Line
	1500 1700 1500 1600
Wire Wire Line
	1500 1600 1000 1600
Wire Wire Line
	1000 1600 1000 1200
Wire Wire Line
	1000 1200 1100 1200
Connection ~ 1500 1700
$Comp
L Jumper:SolderJumper_3_Bridged12 JP17
U 1 1
P 1300 1200
F 0 "JP17" H 1300 1313 50  0000 C CNN
F 1 "Vin_SELECT" H 1300 1404 50  0000 C CNN
F 2 "Jumper:SolderJumper-3_P1.3mm_Bridged12_RoundedPad1.0x1.5mm" H 1300 1200 50  0001 C CNN
F 3 "~" H 1300 1200 50  0001 C CNN
	1    1300 1200
	-1   0    0    1   
$EndComp
Connection ~ 2950 1700
$Comp
L Jumper:SolderJumper_2_Open JP18
U 1 1
P 2650 1700
F 0 "JP18" H 2650 1905 50  0000 C CNN
F 1 "LDO_DISCONN" H 2650 1814 50  0000 C CNN
F 2 "Jumper:SolderJumper-2_P1.3mm_Open_RoundedPad1.0x1.5mm" H 2650 1700 50  0001 C CNN
F 3 "~" H 2650 1700 50  0001 C CNN
	1    2650 1700
	1    0    0    -1  
$EndComp
Wire Wire Line
	2800 1700 2950 1700
Wire Wire Line
	2350 1700 2500 1700
Wire Wire Line
	2050 2100 3150 2100
Wire Wire Line
	1500 1200 2950 1200
$Comp
L Device:R_Small R14
U 1 1
P 10000 3850
F 0 "R14" V 10100 3850 50  0000 C CNN
F 1 "10k" V 10200 3850 50  0000 C CNN
F 2 "Resistor_SMD:R_0402_1005Metric" H 10000 3850 50  0001 C CNN
F 3 "~" H 10000 3850 50  0001 C CNN
F 4 "C25744" H 10000 3850 50  0001 C CNN "LCSC Part"
	1    10000 3850
	0    1    1    0   
$EndComp
Wire Wire Line
	9750 3850 9900 3850
$Comp
L power:GND #PWR01
U 1 1
P 10450 3850
F 0 "#PWR01" H 10450 3600 50  0001 C CNN
F 1 "GND" H 10455 3677 50  0000 C CNN
F 2 "" H 10450 3850 50  0001 C CNN
F 3 "" H 10450 3850 50  0001 C CNN
	1    10450 3850
	1    0    0    -1  
$EndComp
Wire Wire Line
	10450 3850 10100 3850
$EndSCHEMATC
